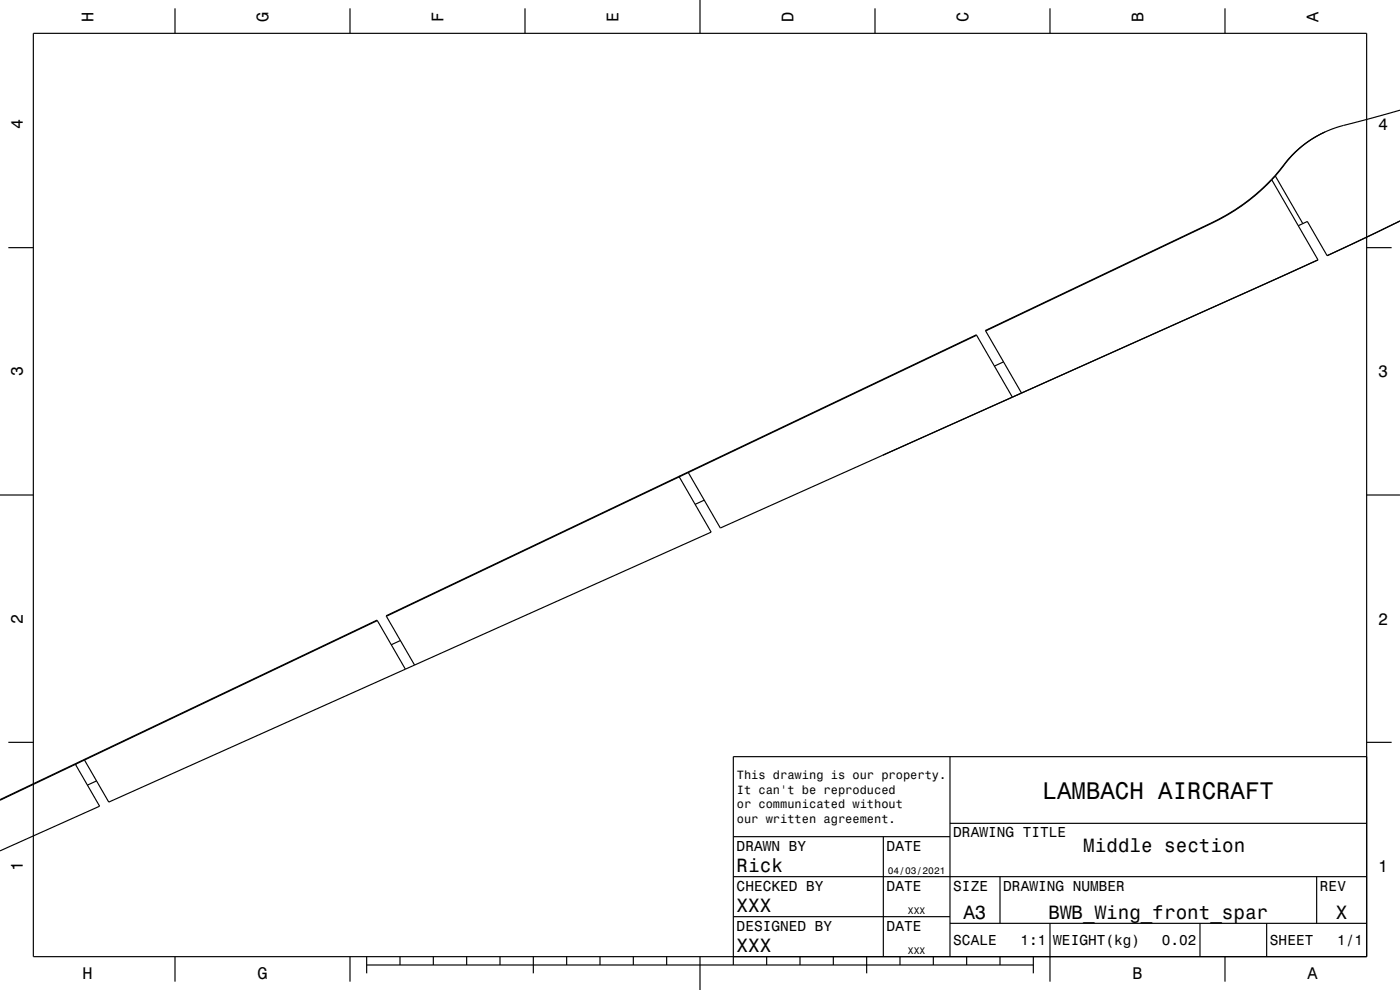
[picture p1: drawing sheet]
<svg xmlns="http://www.w3.org/2000/svg" width="420mm" height="297mm" viewBox="0 0 420 297" stroke-linecap="round" stroke-linejoin="round" font-family="sans-serif">
<g fill="none" stroke="#000" stroke-width=".35">
<path d="M10 10h400v277h-400zM52.5 2.5v7.5M105 2.5v7.5M157.5 2.5v7.5M210 0v10M262.5 2.5v7.5M315 2.5v7.5M367.5 2.5v7.5M397.5 39.6l-4.3 2.3-3.7 2.9-2.8 2.8-4.1 5a60.1 60.1 0 0 1-19.3 14.3l-67.7 32.2 .1 .2M397.5 39.6l-4.1 2.3-3.6 2.7-2.8 2.8-4.4 5.4M420 33.1l-18.1 4.8-4.4 1.7M381.5 53.9a59.8 59.8 0 0 1-18.1 13.1l-67.7 32.3"/>
<path d="M381.5 53.9l13.9 24.1M382.6 52.8l-1.1 1.1M382.6 52.8l8.2 14.3M2.5 74.3h7.5M390.8 67.1l-1.3 .6M390.8 67.1l1.4-.7 5.9 10.3M395.4 78l-20.4 9.2M395.4 78l-179.3 80.4-9.6-16.6M398.1 76.7l21.9-10.4zM410 74.3h7.5M295.7 99.3l10.8 18.6M293 100.6l-86.5 41.2"/>
<path d="M293 100.6l10.7 18.5M293 100.6l-.1-.2-86.5 41.2M301.1 108.6l-2.8 1.2M0 148.5h10M203.8 143.1h.1M203.8 143.1l9.5 16.5-180.7 81-7.3-12.6M203.8 143.1l-87.9 41.8M206.4 141.6h.1M206.4 141.6l-90.6 43.1 .1 .2M206.5 141.8l-2.7 1.3M206.5 141.8h.1M211.3 150l-2.8 1.3"/>
<path d="M410 148.5h10M113.2 186.2l-87.9 41.8M113.2 186.2l8.4 14.6M113.2 186.2l-.1-.2-90.6 43.2M115.9 184.9l8.5 14.6M120.1 192.2l-2.7 1.2M2.5 222.7h7.5M22.5 229.2l-22.5 10.7M22.5 229.2h.1M22.6 229.3l7.3 12.6-29.9 13.4M25.3 228l-25.3 12.1M25.3 228h.1"/>
<path d="M29 234.3l-2.8 1.2M285 227v60M410 222.7h7.5M410 227h-190v62.5M220 251h65M265 251v36M285 247h125M220 275h65M220 263h190M285 277h125M300 263v14M315 277v17.5"/>
<path d="M360 277v10M380 277v10M395 263v14M52.5 287v7.5M105 287v7.5M110 289.5h200M110 287v5M120 287v2.5M130 287v2.5M140 287v2.5M150 287v2.5M160 287v5"/>
<path d="M170 287v2.5M180 287v2.5M190 287v2.5M200 287v2.5M210 287v10M230 287v2.5M240 287v2.5M250 287v2.5M260 287v5M270 287v2.5M280 287v2.5M290 287v2.5"/>
<path d="M300 287v2.5M310 287v5M367.5 287v7.5"/>
</g>
<path d="M385.2 49.3h.2M363.3 66.9l.1 .1" fill="none" stroke="#000" stroke-width=".3"/>
<text font-size="7.2" x="312.8" y="239.6">LAMBACH AIRCRAFT</text>
<g font-size="5.8">
<text x="325" y="255.6">Middle section</text>
<text x="221" y="261.6">Rick</text>
<text x="221" y="273.6">XXX</text>
<text x="289" y="275.6">A3</text>
<text x="314.5" y="275.6">BWB_Wing_front_spar</text>
<text x="400.8" y="275.6">X</text>
<text x="221" y="285.6">XXX</text>
</g>
<g font-size="5">
<text x="28.1" y="6.5" transform="rotate(-90 28.1 6.5)">H</text>
<text x="80.6" y="6.5" transform="rotate(-90 80.6 6.5)">G</text>
<text x="133.1" y="6.5" transform="rotate(-90 133.1 6.5)">F</text>
<text x="185.6" y="6.5" transform="rotate(-90 185.6 6.5)">E</text>
<text x="238.1" y="6.5" transform="rotate(-90 238.1 6.5)">D</text>
<text x="290.6" y="6.5" transform="rotate(-90 290.6 6.5)">C</text>
<text x="343.1" y="6.5" transform="rotate(-90 343.1 6.5)">B</text>
<text x="395.6" y="6.5" transform="rotate(-90 395.6 6.5)">A</text>
<text x="6.8" y="38.7" transform="rotate(-90 6.8 38.7)">4</text>
<text x="413.5" y="39">4</text>
<text x="6.8" y="112.9" transform="rotate(-90 6.8 112.9)">3</text>
<text x="413.5" y="113.2">3</text>
<text x="6.8" y="187.1" transform="rotate(-90 6.8 187.1)">2</text>
<text x="413.5" y="187.4">2</text>
<text x="6.8" y="261.3" transform="rotate(-90 6.8 261.3)">1</text>
<text x="413.5" y="261.6">1</text>
<text x="24.7" y="293.8">H</text>
<text x="77.2" y="293.8">G</text>
<text x="339.7" y="293.8">B</text>
<text x="392.2" y="293.8">A</text>
</g>
<g font-size="4.3">
<text x="286" y="251.2">DRAWING TITLE</text>
<text x="221" y="255.2">DRAWN BY</text>
<text x="266" y="255.2">DATE</text>
<text x="221" y="267.2">CHECKED BY</text>
<text x="266" y="267.2">DATE</text>
<text x="286" y="267.2">SIZE</text>
<text x="301" y="267.2">DRAWING NUMBER</text>
<text x="396" y="267.2">REV</text>
<text x="221" y="279.2">DESIGNED BY</text>
<text x="266" y="279.2">DATE</text>
<text x="286" y="283.6">SCALE</text>
<text x="306.2" y="283.6">1:1</text>
<text x="316" y="283.6">WEIGHT(kg)</text>
<text x="348.6" y="283.6">0.02</text>
<text x="381" y="283.6">SHEET</text>
<text x="401.2" y="283.6">1/1</text>
</g>
<g font-size="3.6">
<text x="221.1" y="233.8">This drawing is our property.</text>
<text x="221.1" y="238.1">It can't be reproduced</text>
<text x="221.1" y="242.5">or communicated without</text>
<text x="221.1" y="246.8">our written agreement.</text>
</g>
<g font-size="2.9">
<text x="266.3" y="262.3">04/03/2021</text>
<text x="272.4" y="274.3">XXX</text>
<text x="272.4" y="286.3">XXX</text>
</g>
</svg>
